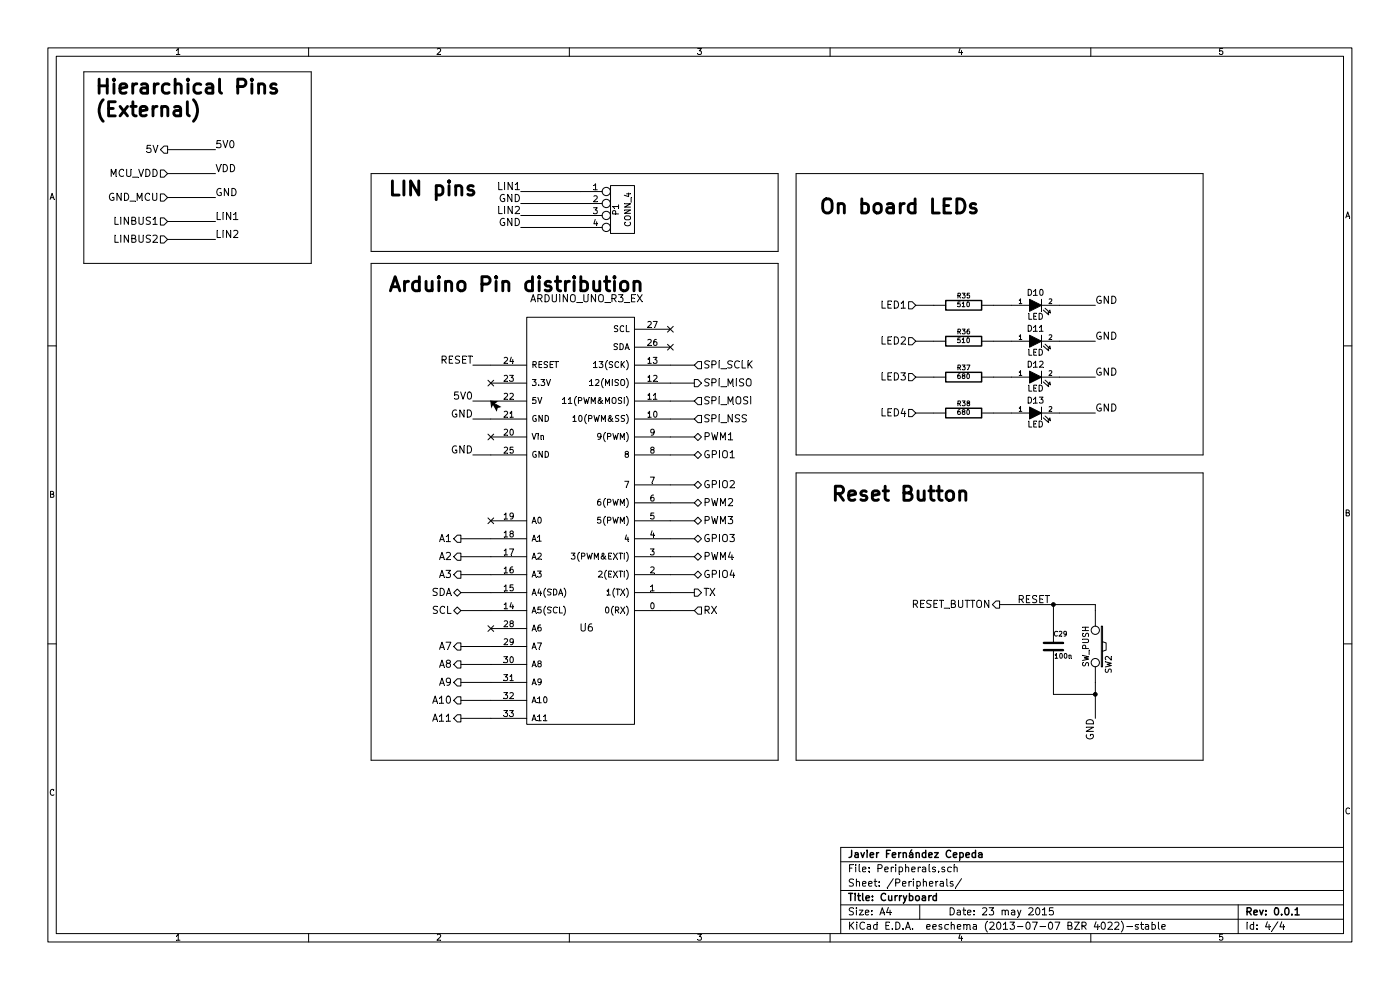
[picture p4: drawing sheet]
EESchema Schematic File Version 2
LIBS:power
LIBS:device
LIBS:transistors
LIBS:conn
LIBS:linear
LIBS:regul
LIBS:74xx
LIBS:cmos4000
LIBS:adc-dac
LIBS:memory
LIBS:xilinx
LIBS:special
LIBS:microcontrollers
LIBS:dsp
LIBS:microchip
LIBS:analog_switches
LIBS:motorola
LIBS:texas
LIBS:intel
LIBS:audio
LIBS:interface
LIBS:digital-audio
LIBS:philips
LIBS:display
LIBS:cypress
LIBS:siliconi
LIBS:opto
LIBS:atmel
LIBS:contrib
LIBS:valves
LIBS:ComponentLib
LIBS:ChefLib
EELAYER 27 0
EELAYER END
$Descr A4 11693 8268
encoding utf-8
Sheet 4 4
Title "Curryboard"
Date "23 may 2015"
Rev "0.0.1"
Comp "Javier Fernández Cepeda"
Comment1 ""
Comment2 ""
Comment3 ""
Comment4 ""
$EndDescr
Text HLabel 1400 1650 0    60   Input ~ 0
GND_MCU
Wire Wire Line
	1400 1650 1800 1650
Text Label 1800 1650 0    60   ~ 0
GND
$Comp
L SW_PUSH SW2
U 1 1
P 9150 5400
F 0 "SW2" H 9300 5510 50  0000 C CNN
F 1 "SW_PUSH" H 9150 5320 50  0000 C CNN
F 2 "~" H 9150 5400 60  0000 C CNN
F 3 "~" H 9150 5400 60  0000 C CNN
	1    9150 5400
	0    1    1    0   
$EndComp
$Comp
L C C29
U 1 1
P 8800 5400
F 0 "C29" H 8800 5500 40  0000 L CNN
F 1 "100n" H 8806 5315 40  0000 L CNN
F 2 "~" H 8838 5250 30  0000 C CNN
F 3 "~" H 8800 5400 60  0000 C CNN
	1    8800 5400
	1    0    0    -1  
$EndComp
Text Label 9150 6000 3    60   ~ 0
GND
Wire Wire Line
	9150 5700 9150 6000
Text HLabel 8350 5050 0    60   Output ~ 0
RESET_BUTTON
Wire Wire Line
	9150 5050 9150 5100
Wire Wire Line
	8800 5200 8800 5050
Wire Wire Line
	8350 5050 9150 5050
Wire Wire Line
	8800 5600 8800 5800
Wire Wire Line
	8800 5800 9150 5800
Connection ~ 9150 5800
Connection ~ 8800 5050
Text Label 8500 5050 0    60   ~ 0
RESET
Text Label 3950 3050 2    60   ~ 0
RESET
Wire Wire Line
	4100 3050 3950 3050
Text HLabel 1400 1250 0    60   Output ~ 0
5V
Text Label 1800 1250 0    60   ~ 0
5V0
Wire Wire Line
	1400 1250 1800 1250
Text Label 3950 3350 2    60   ~ 0
5V0
Wire Wire Line
	4100 3350 3950 3350
Text Label 3950 3500 2    60   ~ 0
GND
Text Label 3950 3800 2    60   ~ 0
GND
Wire Wire Line
	3950 3500 4100 3500
Text HLabel 5800 3050 2    60   Input ~ 0
SPI_SCLK
Text HLabel 5800 3200 2    60   Output ~ 0
SPI_MISO
Text HLabel 5800 3350 2    60   Input ~ 0
SPI_MOSI
Text HLabel 5800 3500 2    60   Input ~ 0
SPI_NSS
Text HLabel 5800 3650 2    60   BiDi ~ 0
PWM1
Text HLabel 3850 5100 0    60   BiDi ~ 0
SCL
Text HLabel 3850 4950 0    60   BiDi ~ 0
SDA
Text HLabel 3850 4650 0    60   Output ~ 0
A2
Text HLabel 3850 4800 0    60   Output ~ 0
A3
Wire Wire Line
	4100 4650 3850 4650
Wire Wire Line
	4100 4800 3850 4800
Wire Wire Line
	4100 4950 3850 4950
Wire Wire Line
	4100 5100 3850 5100
Wire Wire Line
	5800 3650 5600 3650
Wire Wire Line
	5800 3500 5600 3500
Wire Wire Line
	5800 3350 5600 3350
Wire Wire Line
	5800 3200 5600 3200
Wire Wire Line
	5800 3050 5600 3050
Text HLabel 5800 3800 2    60   BiDi ~ 0
GPIO1
Wire Wire Line
	5600 3800 5800 3800
$Comp
L LED D10
U 1 1
P 8650 2550
F 0 "D10" H 8650 2650 50  0000 C CNN
F 1 "LED" H 8650 2450 50  0000 C CNN
F 2 "~" H 8650 2550 60  0000 C CNN
F 3 "~" H 8650 2550 60  0000 C CNN
	1    8650 2550
	1    0    0    -1  
$EndComp
$Comp
L R R35
U 1 1
P 8050 2550
F 0 "R35" V 8130 2550 40  0000 C CNN
F 1 "510" V 8057 2551 40  0000 C CNN
F 2 "~" V 7980 2550 30  0000 C CNN
F 3 "~" H 8050 2550 30  0000 C CNN
	1    8050 2550
	0    -1   -1   0   
$EndComp
Wire Wire Line
	8300 2550 8450 2550
Wire Wire Line
	8850 2550 9150 2550
Wire Wire Line
	7800 2550 7650 2550
Text Label 9150 2550 0    60   ~ 0
GND
$Comp
L LED D11
U 1 1
P 8650 2850
F 0 "D11" H 8650 2950 50  0000 C CNN
F 1 "LED" H 8650 2750 50  0000 C CNN
F 2 "~" H 8650 2850 60  0000 C CNN
F 3 "~" H 8650 2850 60  0000 C CNN
	1    8650 2850
	1    0    0    -1  
$EndComp
$Comp
L R R36
U 1 1
P 8050 2850
F 0 "R36" V 8130 2850 40  0000 C CNN
F 1 "510" V 8057 2851 40  0000 C CNN
F 2 "~" V 7980 2850 30  0000 C CNN
F 3 "~" H 8050 2850 30  0000 C CNN
	1    8050 2850
	0    -1   -1   0   
$EndComp
Wire Wire Line
	8300 2850 8450 2850
Wire Wire Line
	8850 2850 9150 2850
Wire Wire Line
	7800 2850 7650 2850
Text Label 9150 2850 0    60   ~ 0
GND
$Comp
L LED D12
U 1 1
P 8650 3150
F 0 "D12" H 8650 3250 50  0000 C CNN
F 1 "LED" H 8650 3050 50  0000 C CNN
F 2 "~" H 8650 3150 60  0000 C CNN
F 3 "~" H 8650 3150 60  0000 C CNN
	1    8650 3150
	1    0    0    -1  
$EndComp
$Comp
L R R37
U 1 1
P 8050 3150
F 0 "R37" V 8130 3150 40  0000 C CNN
F 1 "680" V 8057 3151 40  0000 C CNN
F 2 "~" V 7980 3150 30  0000 C CNN
F 3 "~" H 8050 3150 30  0000 C CNN
	1    8050 3150
	0    -1   -1   0   
$EndComp
Wire Wire Line
	8300 3150 8450 3150
Wire Wire Line
	8850 3150 9150 3150
Wire Wire Line
	7800 3150 7650 3150
Text Label 9150 3150 0    60   ~ 0
GND
$Comp
L LED D13
U 1 1
P 8650 3450
F 0 "D13" H 8650 3550 50  0000 C CNN
F 1 "LED" H 8650 3350 50  0000 C CNN
F 2 "~" H 8650 3450 60  0000 C CNN
F 3 "~" H 8650 3450 60  0000 C CNN
	1    8650 3450
	1    0    0    -1  
$EndComp
$Comp
L R R38
U 1 1
P 8050 3450
F 0 "R38" V 8130 3450 40  0000 C CNN
F 1 "680" V 8057 3451 40  0000 C CNN
F 2 "~" V 7980 3450 30  0000 C CNN
F 3 "~" H 8050 3450 30  0000 C CNN
	1    8050 3450
	0    -1   -1   0   
$EndComp
Wire Wire Line
	8300 3450 8450 3450
Wire Wire Line
	8850 3450 9150 3450
Wire Wire Line
	7800 3450 7650 3450
Text Label 9150 3450 0    60   ~ 0
GND
Text HLabel 7650 2850 0    60   Input ~ 0
LED2
Text HLabel 7650 3150 0    60   Input ~ 0
LED3
Text HLabel 7650 3450 0    60   Input ~ 0
LED4
Wire Notes Line
	700  600  700  2200
Wire Notes Line
	2600 600  2600 2200
Wire Notes Line
	2600 600  700  600 
Text Notes 800  800  0    118  ~ 24
Hierarchical Pins\n(External)
Text Notes 6950 4200 0    118  ~ 24
Reset Button
Wire Notes Line
	6650 1450 6650 3800
Wire Notes Line
	6650 3800 10050 3800
Wire Notes Line
	10050 3800 10050 1450
Wire Notes Line
	10050 1450 6650 1450
Text Notes 6850 1800 0    118  ~ 24
On board LEDs
Wire Notes Line
	3100 2200 3100 6350
Wire Notes Line
	6500 2200 6500 6350
Wire Notes Line
	6500 2200 3100 2200
Text Notes 3250 2450 0    118  ~ 24
Arduino Pin distribution
Wire Wire Line
	3950 3800 4100 3800
NoConn ~ 4100 3650
Wire Notes Line
	6650 3950 6650 6350
Wire Notes Line
	6650 6350 10050 6350
Wire Notes Line
	10050 6350 10050 3950
Wire Notes Line
	10050 3950 6650 3950
Text HLabel 3850 5400 0    60   Output ~ 0
A7
Text HLabel 3850 5550 0    60   Output ~ 0
A8
Text HLabel 3850 5700 0    60   Output ~ 0
A9
Text HLabel 3850 5850 0    60   Output ~ 0
A10
Text HLabel 3850 6000 0    60   Output ~ 0
A11
Wire Wire Line
	4100 5400 3850 5400
Wire Wire Line
	4100 5550 3850 5550
Wire Wire Line
	4100 5700 3850 5700
Wire Wire Line
	4100 5850 3850 5850
Wire Wire Line
	3850 6000 4100 6000
Wire Notes Line
	6500 6350 3100 6350
Text HLabel 7650 2550 0    60   Input ~ 0
LED1
NoConn ~ 4100 3200
Text HLabel 1400 1450 0    60   Input ~ 0
MCU_VDD
Text Label 1800 1450 0    60   ~ 0
VDD
Wire Wire Line
	1800 1450 1400 1450
Text HLabel 1400 1850 0    60   Input ~ 0
LINBUS1
Text HLabel 1400 2000 0    60   Input ~ 0
LINBUS2
Text Label 1800 1850 0    60   ~ 0
LIN1
Text Label 1800 2000 0    60   ~ 0
LIN2
Wire Wire Line
	1400 1850 1800 1850
Wire Wire Line
	1800 2000 1400 2000
Wire Notes Line
	2600 2200 700  2200
$Comp
L ARDUINO_UNO_R3_EX U6
U 1 1
P 4900 4350
F 0 "U6" H 4900 3450 60  0000 C CNN
F 1 "ARDUINO_UNO_R3_EX" H 4900 6200 60  0000 C CNN
F 2 "~" H 4900 4350 60  0000 C CNN
F 3 "~" H 4900 4350 60  0000 C CNN
	1    4900 4350
	1    0    0    -1  
$EndComp
Text HLabel 5800 4050 2    60   BiDi ~ 0
GPIO2
Text HLabel 5800 4500 2    60   BiDi ~ 0
GPIO3
Text HLabel 5800 4950 2    60   Output ~ 0
TX
Text HLabel 5800 5100 2    60   Input ~ 0
RX
Text HLabel 5800 4200 2    60   BiDi ~ 0
PWM2
Text HLabel 5800 4350 2    60   BiDi ~ 0
PWM3
Text HLabel 5800 4650 2    60   BiDi ~ 0
PWM4
Text HLabel 5800 4800 2    60   BiDi ~ 0
GPIO4
Wire Wire Line
	5600 4050 5800 4050
Wire Wire Line
	5600 4200 5800 4200
Wire Wire Line
	5600 4350 5800 4350
Wire Wire Line
	5600 4500 5800 4500
Wire Wire Line
	5600 4650 5800 4650
Wire Wire Line
	5600 4800 5800 4800
Wire Wire Line
	5600 4950 5800 4950
Wire Wire Line
	5600 5100 5800 5100
Text Notes 3250 1650 0    118  ~ 24
LIN pins
Text Label 4350 1600 2    60   ~ 0
LIN1
Text Label 4350 1800 2    60   ~ 0
LIN2
Wire Wire Line
	4350 1600 4850 1600
Wire Wire Line
	4350 1800 4850 1800
Wire Notes Line
	6500 2100 6500 1450
Wire Notes Line
	6500 1450 3100 1450
Wire Notes Line
	3100 1450 3100 2100
Wire Notes Line
	3100 2100 6500 2100
$Comp
L CONN_4 P1
U 1 1
P 5200 1750
F 0 "P1" V 5150 1750 50  0000 C CNN
F 1 "CONN_4" V 5250 1750 50  0000 C CNN
F 2 "~" H 5200 1750 60  0000 C CNN
F 3 "~" H 5200 1750 60  0000 C CNN
	1    5200 1750
	1    0    0    -1  
$EndComp
Text Label 4350 1700 2    60   ~ 0
GND
Text Label 4350 1900 2    60   ~ 0
GND
Wire Wire Line
	4350 1700 4850 1700
Wire Wire Line
	4350 1900 4850 1900
NoConn ~ 5600 2750
NoConn ~ 5600 2900
Wire Wire Line
	4100 4500 3850 4500
Text HLabel 3850 4500 0    60   Output ~ 0
A1
NoConn ~ 4100 4350
NoConn ~ 4100 5250
$EndSCHEMATC
